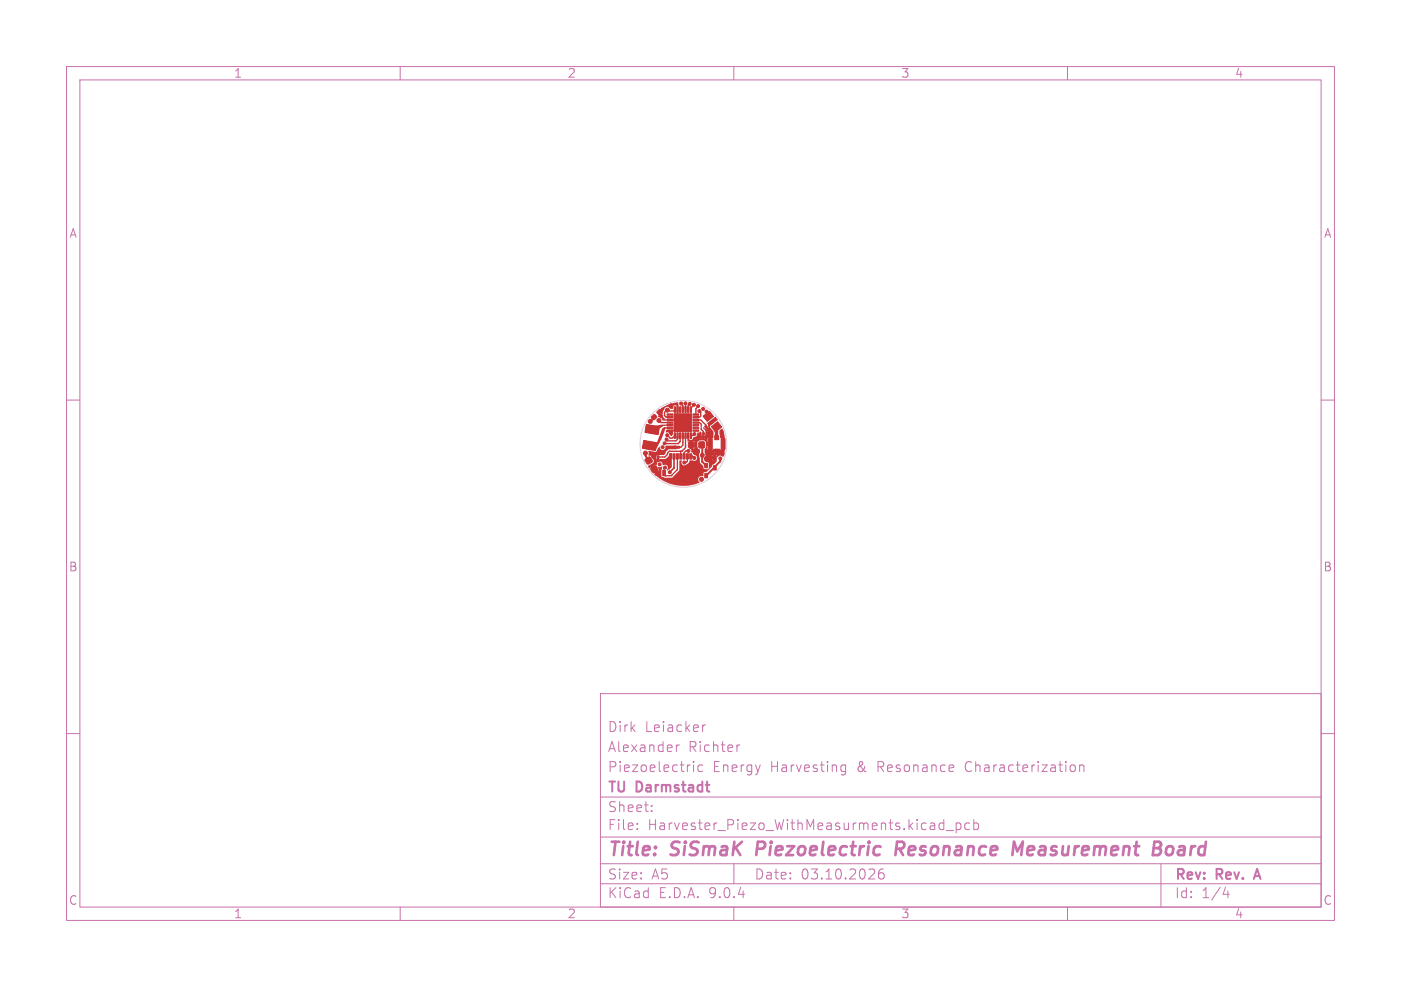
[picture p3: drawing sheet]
<svg xmlns="http://www.w3.org/2000/svg" width="210mm" height="148mm" viewBox="0 0 210 148" stroke-linecap="round" stroke-linejoin="round" font-family="sans-serif">
<g fill="none" stroke="#c872ab" stroke-width=".15">
<path d="M10 10h190v128h-190zM12 12h186v124h-186zM60 10v2M110 10v2M160 10v2M10 60h2M198 60h2M10 110h2M90 104h108v32h-108zM90 119.5h108M101.4 111.7v1M101.8 111.7l-.3 .1-.1 .2"/>
<path d="M104 114.2v.1M104 114.7v1M105.3 114.8l-.4-.1-.3 .3v.4l.1 .2h.6M105.3 108.7v1M105.7 108.7l-.2 .1-.2 .2M110.9 111.7l-.3 .1-.1 .2M126.1 115.6l.2 .1 .5-.1M126.8 114.8l-.5-.1-.2 .1M126.8 114.7v1.2a.41 .41 0 0 1-.7 .2M160.7 114.7a.41 .41 0 0 1 .5 .3v.4a.41 .41 0 0 1-.5 .3M161.8 114.8a.37 .37 0 0 1 .7 .1v.8M161.8 114.7v1"/>
<path d="M198 110h2M60 136v2M90 132.5h108M90 129.5h108M90 125.5h108M95.5 124.3v.1M95.5 123.5v.1M97.7 121.6v.1M97.7 120.8v.1M110 136v2M110 129.5v3M132.4 130.3a.59 .59 0 0 0-.7 .7v.5l.1 .2 .5 .1 .2-.1v-.5l-.1-.2-.4-.1-.3 .3"/>
<path d="M141 123.4l.5 .1M141.5 122.9v1.5M141.5 124.3l-.5 .1M141.8 124.5h1.2M143.3 123.5l.5-.1 .2 .3v.4l-.1 .2h-.6M143.3 123.4v1.5M145.3 123.5l-.4-.1-.3 .3v.4l.2 .2h.5M146 123.5l.4-.1 .3 .3v.4l-.2 .2h-.5M146 122.9v1.5M160 136v2M174 129.5v6.5M183.7 133l-.4 1.1h1"/>
<path d="M184.1 133.6v1"/>
</g>
<path d="M188.1 131.4h.7M188.4 130.3l-.5 1.5" fill="none" stroke="#c872ab" stroke-width=".3"/>
<path d="M113.6 126.2l-.2 2M134.8 127.3l.6 .9M135.2 126.2h-.7l-.3 2M135.3 127.2l-1 .1M151.7 128.2l.3-2 .5 1.5 .8-1.5-.2 2M172.9 127.2h.7M173.1 126.2h.6a.49 .49 0 0 1 .4 .6 .49 .49 0 0 1-.5 .4M173.6 127.2l.3 .1a.58 .58 0 0 1-.3 .9h-.8M175.5 126.9a.62 .62 0 0 0-.7 .4v.7l.3 .2h.3" fill="none" stroke="#c872ab" stroke-width=".4"/>
<g fill="#c83434" stroke="#c83434" stroke-width=".15">
<path d="M100 62.1h.8v.2h-.8z"/>
<path d="M100 62.5h.8v.2h-.8z"/>
<path d="M100 62.9h.8v.2h-.8z"/>
<path d="M100 63.3h.8v.2h-.8z"/>
<path d="M100 63.7h.8v.2h-.8z"/>
<path d="M100 64.1h.8v.2h-.8z"/>
<path d="M100 64.5h.8v.2h-.8z"/>
<path d="M101.1 64.9h.2v.8h-.2z"/>
<path d="M101.5 64.9h.2v.8h-.2z"/>
<path d="M101.9 64.9h.2v.8h-.2z"/>
<path d="M102.3 64.9h.2v.8h-.2z"/>
<path d="M102.7 64.9h.2v.8h-.2z"/>
<path d="M103.1 64.9h.2v.8h-.2z"/>
<path d="M103.5 64.9h.2v.8h-.2z"/>
<path d="M103.9 64.5h.8v.2h-.8z"/>
<path d="M103.9 64.1h.8v.2h-.8z"/>
<path d="M103.9 63.7h.8v.2h-.8z"/>
<path d="M103.9 63.3h.8v.2h-.8z"/>
<path d="M103.9 62.9h.8v.2h-.8z"/>
<path d="M103.9 62.5h.8v.2h-.8z"/>
<path d="M103.9 62.1h.8v.2h-.8z"/>
<path d="M103.5 61h.2v.8h-.2z"/>
<path d="M103.1 61h.2v.8h-.2z"/>
<path d="M102.7 61h.2v.8h-.2z"/>
<path d="M102.3 61h.2v.8h-.2z"/>
<path d="M101.9 61h.2v.8h-.2z"/>
<path d="M101.5 61h.2v.8h-.2z"/>
<path d="M101.1 61h.2v.8h-.2z"/>
<path d="M101 62h2.7v2.7h-2.7z"/>
<path d="M103.2 66.3h.8v.8h-.8z"/>
<path d="M104.8 66.3h.8v.8h-.8z"/>
<path d="M105.4 62.4l.9-.7 .7 .8-1 .7z"/>
<path d="M106.6 64l1-.8 .6 .8-1 .8z"/>
<path d="M106.9 69.8h.5v.7h-.5z"/>
<path d="M106.9 68.3h.5v.7h-.5z"/>
<path d="M105.3 65.4h.3v.3h-.3z"/>
<path d="M105.3 64.9h.3v.3h-.3z"/>
<path d="M96.9 63.7l2 .3-.3 1.2-1.9-.4z"/>
<path d="M96.5 66l2 .4-.2 1.2-2-.4z"/>
<path d="M103.4 68h.3v.8h-.3z"/>
<path d="M102.9 68h.3v.8h-.3z"/>
<path d="M102.4 68h.3v.8h-.3z"/>
<path d="M101.9 68h.3v.8h-.3z"/>
<path d="M101.4 68h.3v.8h-.3z"/>
<path d="M100.9 68h.3v.8h-.3z"/>
<path d="M100.4 68h.3v.8h-.3z"/>
<path d="M104.3 70.5h.4v.8h-.4z"/>
<path d="M99.3 70.5h.4v.8h-.4z"/>
<path d="M106 64.3l.2-.1 .1 .3-.2 .1z"/>
<path d="M105.7 63.9l.2-.1 .1 .3-.2 .1z"/>
<path d="M97.6 70.2l.6-.4 .4 .7-.7 .4-.3-.5z"/>
<path d="M96.7 68.9l.7-.4 .4 .7-.7 .4-.4-.5z"/>
<path d="M101 66.9h.4v.3h-.4z"/>
<path d="M101.5 66.9h.4v.3h-.4z"/>
<path d="M98.5 61.7l.4-.3 .4 .4-.5 .4-.3-.3z"/>
<path d="M97.7 62.5l.4-.4 .4 .4-.5 .5-.3-.3z"/>
<path d="M107.1 65.3h.6v.6h-.6z"/>
<path d="M108.1 65.8h.6v1.6h-.6z"/>
<path d="M106.2 65.8h.6v1.6h-.6z"/>
<path d="M107.2 67.3h.5v.5h-.5z"/>
<path d="M98.5 68.9h.3v.3h-.3z"/>
<path d="M98.5 68.4h.3v.3h-.3z"/>
<path d="M105.6 69.5h.5v.6h-.5z"/>
<path d="M105.6 71h.5v.6h-.5z"/>
<circle cx="96.7" cy="67.9" r=".3"/>
<circle cx="98.8" cy="63.1" r=".3"/>
<circle cx="100.4" cy="70.8" r=".22"/>
<circle cx="104.1" cy="65.1" r=".23"/>
<circle cx="98" cy="68.4" r=".3"/>
<circle cx="104" cy="70.1" r=".23"/>
<circle cx="106.4" cy="65" r=".23"/>
<circle cx="98.4" cy="71.1" r=".22"/>
<circle cx="108.2" cy="64.8" r=".23"/>
<circle cx="108.3" cy="68.1" r=".23"/>
<circle cx="101.3" cy="72.3" r=".3"/>
<circle cx="99.1" cy="62.4" r=".23"/>
<circle cx="100.6" cy="64.9" r=".23"/>
<circle cx="105.9" cy="68.8" r=".3"/>
<circle cx="106.1" cy="68" r=".3"/>
<circle cx="100.6" cy="60.9" r=".3"/>
<circle cx="105.3" cy="68.3" r=".3"/>
<circle cx="105.1" cy="71.9" r=".3"/>
<circle cx="100" cy="61.5" r=".3"/>
<circle cx="102.7" cy="60.5" r=".22"/>
<circle cx="104" cy="60.7" r=".23"/>
<circle cx="103.4" cy="60.6" r=".23"/>
<circle cx="99.9" cy="65.9" r=".23"/>
<circle cx="104.6" cy="60.9" r=".23"/>
<circle cx="104.8" cy="61.6" r=".23"/>
<circle cx="100" cy="65.3" r=".23"/>
<circle cx="102.1" cy="60.5" r=".23"/>
<circle cx="99.7" cy="70.1" r=".23"/>
<circle cx="104.1" cy="68.7" r=".23"/>
<circle cx="99.3" cy="67.1" r=".23"/>
<circle cx="97.5" cy="63.2" r=".3"/>
<circle cx="99.6" cy="66.5" r=".23"/>
<circle cx="103.2" cy="67.6" r=".23"/>
<circle cx="105.4" cy="61.3" r=".23"/>
<circle cx="102.6" cy="69.4" r=".23"/>
<circle cx="98.9" cy="69.6" r=".23"/>
<circle cx="108" cy="68.7" r=".23"/>
<circle cx="105.9" cy="61.7" r=".22"/>
</g>
<g fill="none" stroke="#c83434" stroke-width=".2">
<path d="M98 62.6l-.5 .6M98.8 63.1l.3 .3h1.3M99.7 70.1l-.2 .2v.9l.2 .1M99.7 71.3h.1M99.8 61.6l-.2 .2v.5l.3 .3h.5M99.8 61.6a.31 .31 0 0 1 .5 0h.8M100 65.3h.1M100 65.3l.5 .4h.3l.4-.4M100.4 64.2h-.8l-.1 .1M100.4 63h1.6l1.2 1.2M101.5 68.4v2l-.9 .9h-.9M101.6 61.4v1.2"/>
<path d="M101.6 65.3v.6l-.3 .2h-1.3l-.1-.2M101.6 62.5l.8 .8M101.8 66.3h.1M102 65.3v.9l-.4 .3h-2M102.1 67.7l-.1 .7M102.1 60.5l.3 .4v.5M102.4 63.4l-1.2 1.2h-.8M102.4 65.3v1.5l-.4 .3h-.3M102.7 60.5l.1 .9M102.7 60.5h.1M102.8 65.3v1.8l-.6 .6h-1.9l-.2 .2v.2l-.4 .4h-1.1M102.8 66.8h.1"/>
<path d="M103 68.4v.8l-.1 .1-.3 .1M103.2 67.6h-.4l-.3 .3v.5M103.4 60.6l-.2 .2v.6M103.6 68.4h.2l.3 .3M104 60.7l-.4 .5v.2M104 60.7h.1M104.1 65.1l-.2 .2h-.3M104.3 63.4h.6l.2 .2v.8l.3 .3v.4M104.3 63h.7l.8 .8v.2M104.6 60.9l-.3 .4v.9M104.8 61.6l.2 .2v.6l-.1 .2h-.6M106.2 62v.4"/>
<path d="M107 70.2h.2M107.4 64h.1M108.3 68v.1"/>
</g>
<path d="M96.7 68.2l.3 .6M96.7 67.9v.4M97.2 68.8v.3M105.2 66.7l.1 .1-.1 2.4 .6 .6M105.3 68.3h-.1M105.9 61.7l.3 .3M107 70.2l-1.2 1.1M108 68.7v.5l-.8 .8v.2" fill="none" stroke="#c83434" stroke-width=".3"/>
<path d="M101 68.4v1.8l-.6 .6" fill="none" stroke="#c83434" stroke-width=".25"/>
<path d="M107.4 64v1.6" fill="none" stroke="#c83434" stroke-width=".5"/>
<path d="M103.6 68.4h-.1" fill="none" stroke="#c83434" stroke-width=".16"/>
<g fill="#c83434">
<path d="M96.5 66.1l2 .3 .8-2.1 .3-.2h.2l-.6 1.7-1 1.7-1.9-.3z"/>
<path d="M96.9 63.7h.1a3.7 3.7 0 0 0 2.2 0h1.5l.1 .1-.1 .1a2.09 2.09 0 0 0-1.9 .4l-.2 .9-1.8-.4-.1-.1z"/>
<path d="M97.2 67.6l1.1 .2 .5-.8h.1a.46 .46 0 0 0 .5 .5 .46 .46 0 0 0 .4-.6l1.6-.1 .1 .5-1.3 .1-.4 .3-.2 .5h-1a.37 .37 0 0 0-.2 .6h1.4l.5-.5a.24 .24 0 0 1 .1-.3 .24 .24 0 0 1 .3 0v2l-.3 .4-.4 .2-.1-.1a.48 .48 0 0 0 .1-.7 .48 .48 0 0 0-.7 0l-.1-.4-.3-.2h-.5l.1 .2v.4h-.5l.6 .9 .1-.3-.1-.4h.7l-.2 .5 .1 1 .5 .1h1l1.1-1v-1.5h.4a.49 .49 0 0 0 .1 .6 .49 .49 0 0 0 .7-.1l.3-.2 .1-.3 .3-.1a.47 .47 0 0 0 .7 0 .47 .47 0 0 0-.1-.7l-.2-.1-.3-.3-.2-.1-.1-.5h.4l.3-.3h-.3v.3h-.4l-.1-.1v-.7l1.1-.1v.7l.4 .3v.5a.56 .56 0 0 0 0 .7v.8l.5 .5 .1 .4h.6l.2-.1-.1-.8-.4-.1-.2-.3h1.2l.1 .1v-.2h-.1v.1h-1.2v-.3l.2-.4h1v.1h.1v-.2l-.1 .1h-1l-.2-.5 2.1 .1 .1-.1-.1 .1h-.5v-.1h-1.6v-.4l.6 .1v-.7h-.1v.6h-.5l.2-.4v-.8l-.3-.1-.6-.1-.2 .1-.2 .3h-.3l-.2-.2-.1-.1v.4h-.5v-.4l-.3 .2v-.1v-1.2h.2v.8l.1 .1h.3l.2-.2h1.3l.1 .2 .8-.1v.5h.1v-.6l-.1 .1-.5-.1v.2h-.3v-.2h-1.4v-.1a.71 .71 0 0 0 .7-.7l.4-.2 .1 .2 .1 .5h.5v-.7h.5l-.1-.1-.4 .1-.3-.4v-.2l.5 .3h.5v.2v-.2h-.5l.3-.3-.2-.6 1.3-1 .3 .5-1.2 1 .6 .8-.1 .9h-.2v1.8l.2-.2h1l.2 .2v-1.8h-.2v-1.1l.4-.3 .4 1.3v1.9l-.3 1a.51 .51 0 0 0-.9 .1l-.1-.4v.9l.1 .1-.5 .4-.2 .1-.1 .3-.8 .8-.4 .1-.2 .5a.51 .51 0 0 0-.6 .2 .51 .51 0 0 0 .1 .7h.1a5.9 5.9 0 0 1-6.8-1.3h.1l-.6-1-.2 .3-.3-.4 .7-.4a.41 .41 0 0 0 .1-.6l-.3-.5-.4-.1z"/>
<path d="M99.9 64.5h.9v.7l-.2 .2-.2-.2a.54 .54 0 0 0-.6-.4z"/>
<path d="M99.1 61.2l1.2-.5 1.3-.4 .1 .5-.1 1.1h-.1l-.1-1.1h-.5v.5a.42 .42 0 0 1-.7-.3 .52 .52 0 0 0-.7 .5l-.3 .3 .2 .7 .3 .3 1.2 .1v.1h-1.6a.69 .69 0 0 0-.6-.5v-.2h.3l-.3-.3 .2-.2-.2-.2z"/>
</g>
<circle cx="102.4" cy="66.6" r="6.5" fill="none" stroke="#d0d2cd" stroke-width=".15"/>
<g font-size="2.8" fill="#c872ab">
<text x="91" y="128.9">Title:</text>
<text x="100.7" y="128.9">SiSmaK</text>
<text x="114.2" y="128.9">Piezoelectric</text>
<text x="135.9" y="128.9">Resonance</text>
<text x="154.2" y="128.9">Measurement</text>
<text x="176.1" y="128.9">Board</text>
</g>
<g font-size="2.1" fill="#c872ab">
<text x="91" y="113">Alexander</text>
<text x="91" y="110">Dirk</text>
<text x="96.7" y="110">Leiacker</text>
<text x="103.2" y="113">Richter</text>
<text x="91" y="119.2">TU</text>
<text x="91" y="116">Piezoelectric</text>
<text x="95.5" y="119.2">Darmstadt</text>
<text x="106.8" y="116">Energy</text>
<text x="115.5" y="116">Harvesting</text>
<text x="128.6" y="116">&amp;</text>
<text x="131.8" y="116">Resonance</text>
<text x="145.1" y="116">Characterization</text>
<text x="91" y="124.7">File:</text>
<text x="91" y="122">Sheet:</text>
<text x="97.1" y="124.7">Harvester_Piezo_WithMeasurments.kicad_pcb</text>
<text x="91" y="134.9">KiCad</text>
<text x="91" y="132.1">Size:</text>
<text x="97.7" y="132.1">A5</text>
<text x="98.7" y="134.9">E.D.A.</text>
<text x="106.3" y="134.9">9.0.4</text>
<text x="113" y="132.1">Date:</text>
<text x="120" y="132.1">03.10.2026</text>
<text x="176" y="132.3">Rev:</text>
<text x="176" y="134.9">Id:</text>
<text x="180.1" y="134.9">1/4</text>
<text x="182.4" y="132.3">Rev.</text>
<text x="188.8" y="132.3">A</text>
</g>
<g font-size="1.8" fill="#c872ab">
<text x="35" y="11.9">1</text>
<text x="85" y="11.9">2</text>
<text x="135" y="11.9">3</text>
<text x="185" y="11.9">4</text>
<text x="10.3" y="35.9">A</text>
<text x="198.4" y="35.9">A</text>
<text x="10.2" y="85.9">B</text>
<text x="198.3" y="85.9">B</text>
<text x="10.2" y="135.9">C</text>
<text x="35" y="137.9">1</text>
<text x="85" y="137.9">2</text>
<text x="135" y="137.9">3</text>
<text x="185" y="137.9">4</text>
<text x="198.3" y="135.9">C</text>
</g>
</svg>
